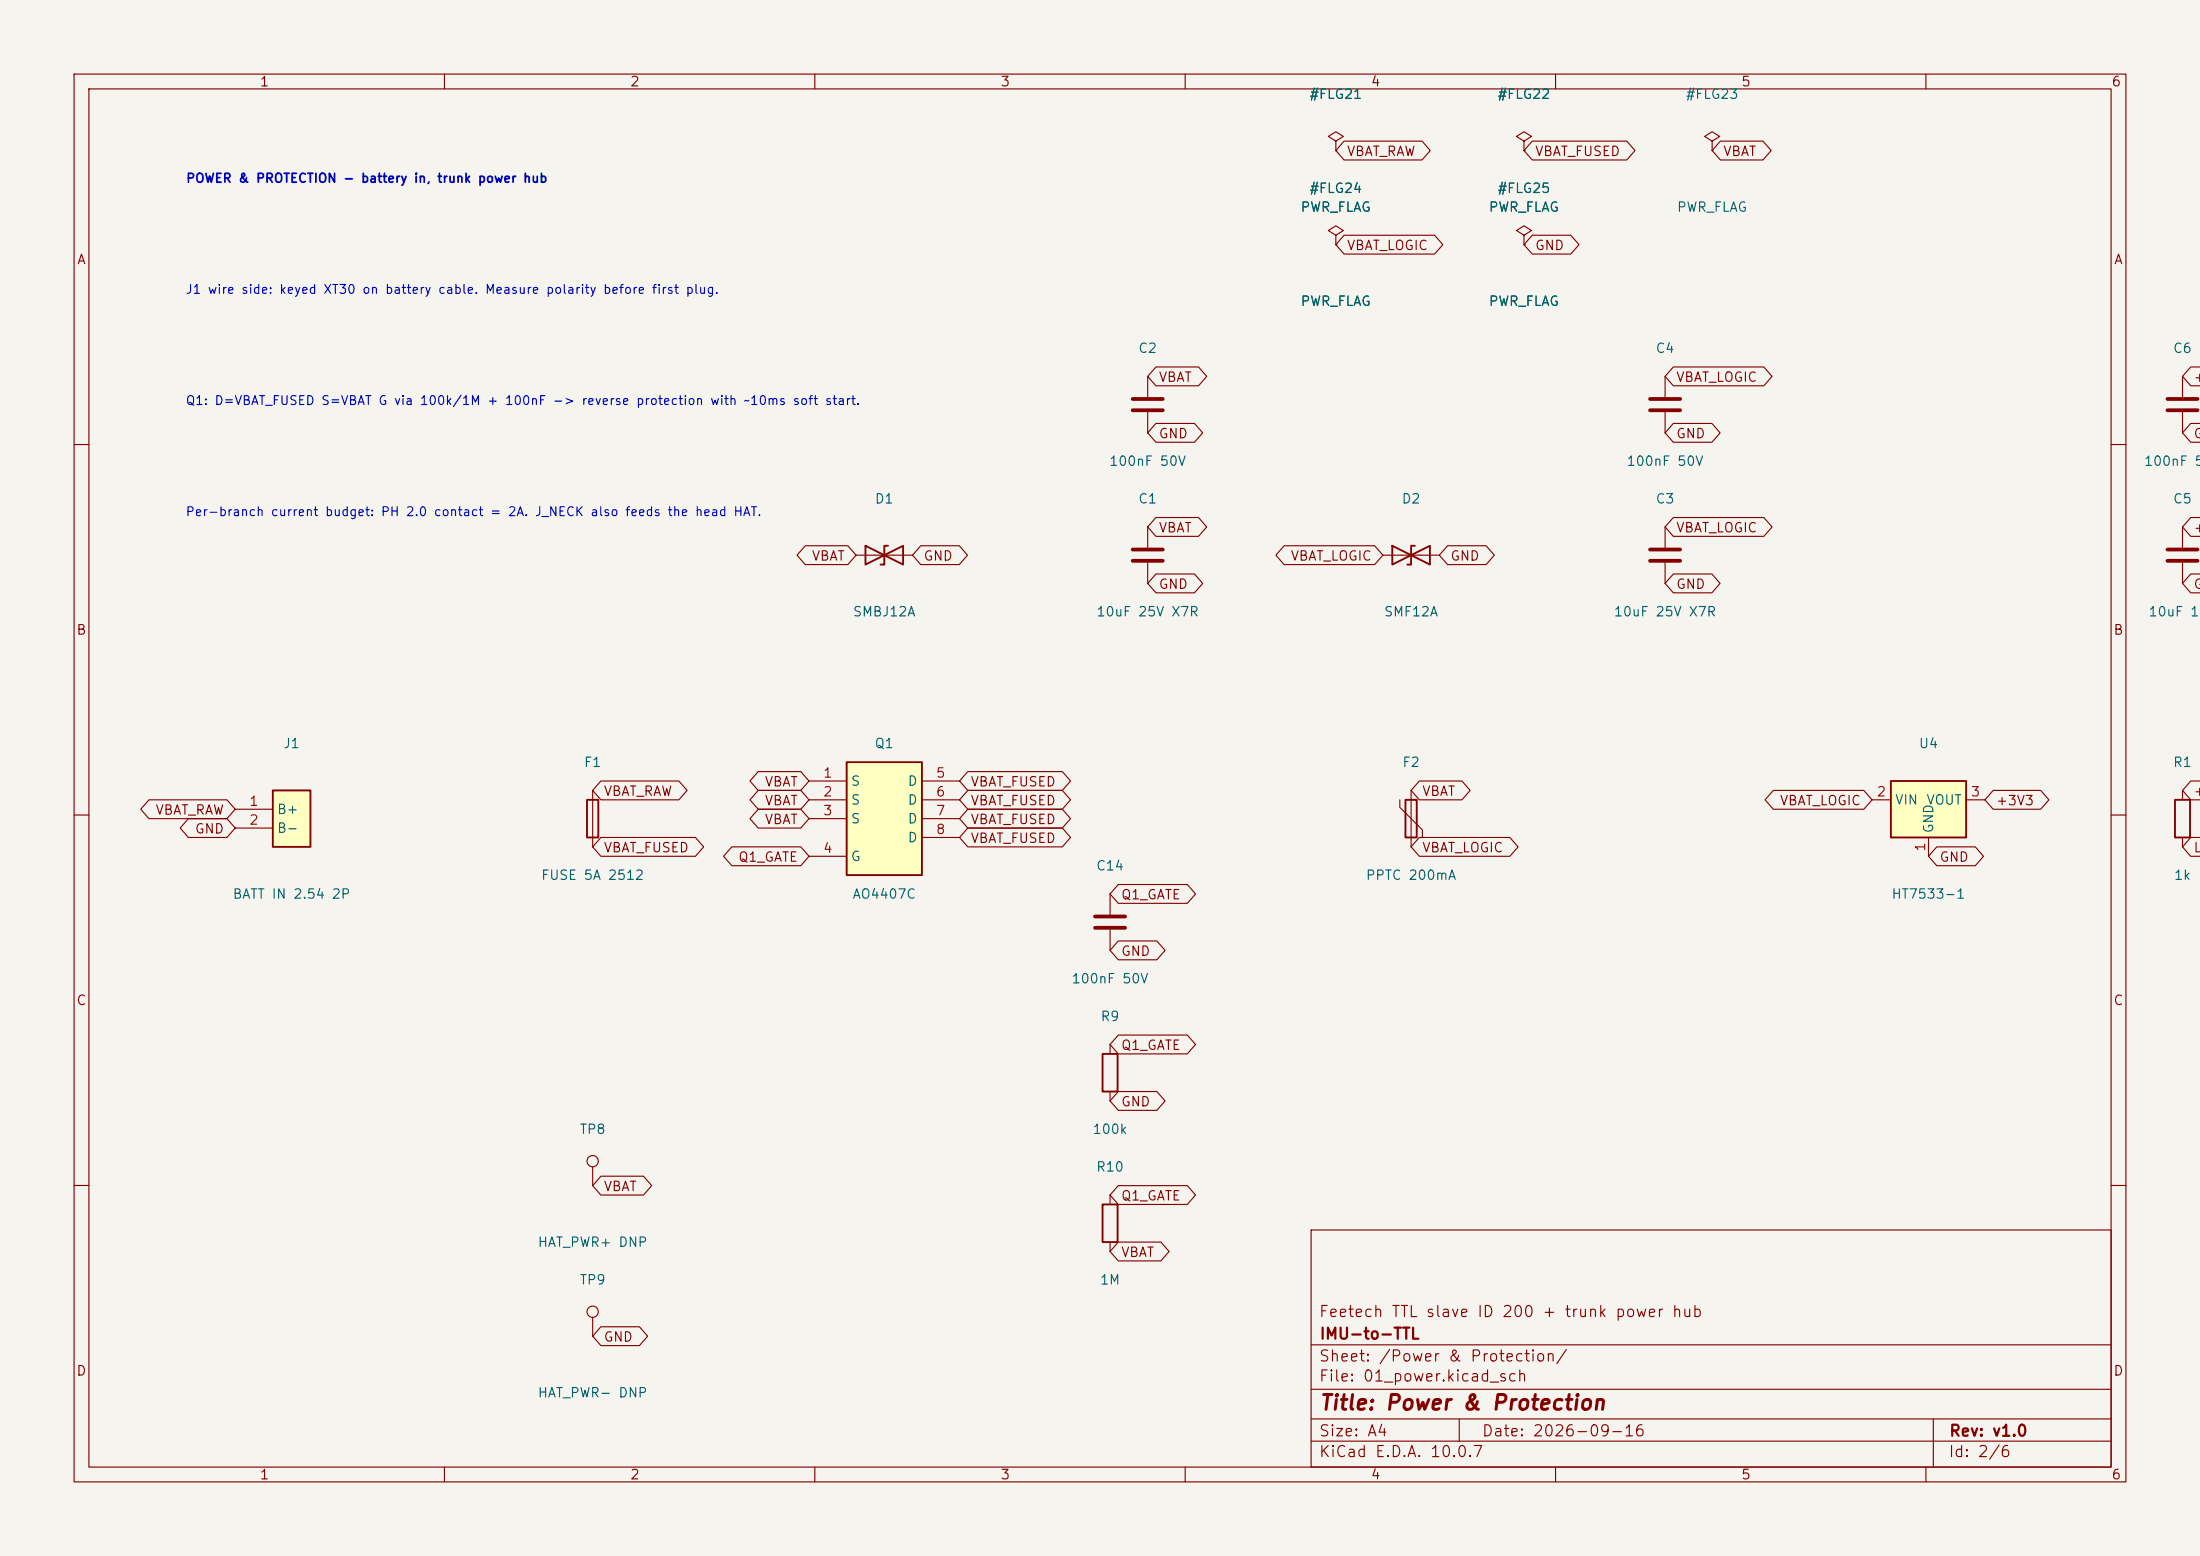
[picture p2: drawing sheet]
<svg xmlns="http://www.w3.org/2000/svg" width="297mm" height="210mm" viewBox="0 0 297 210" stroke-linecap="round" stroke-linejoin="round" font-family="sans-serif">
<path d="M0 0h297v210h-297z" fill="#f5f4ef" stroke="#f5f4ef" stroke-width=".14"/>
<g fill="none" stroke="#840000" stroke-width=".15">
<path d="M10 10h277v190h-277zM12 12h273v186h-273zM60 10v2M110 10v2M160 10v2M210 10v2M260 10v2M154.9 50.8v2.8M154.9 55.6v2.8M10 60h2M285 60h2M10 110h2"/>
<path d="M285 110h2M10 160h2M80 177.8v2.5M149.9 161.3v1.3M149.9 167.6v1.3M177 166h108v32h-108zM285 160h2M60 198v2M110 198v2M160 198v2M177 194.5h108M177 191.5h108"/>
<path d="M177 187.5h108M177 181.5h108M197 191.5v3M210 198v2M260 198v2M261 191.5v6.5"/>
<circle cx="80" cy="177" r=".76"/>
</g>
<path d="M148.8 162.6h2.1v5h-2.1z" fill="none" stroke="#840000" stroke-width=".25"/>
<path d="M152.9 53.8h4.1M152.9 55.4h4.1" fill="none" stroke="#840000" stroke-width=".51"/>
<path d="M36.8 106.7h5.1v7.6h-5.1z" fill="#ffffc2"/>
<path d="M36.8 106.7h5.1v7.6h-5.1zM79.2 108h1.6v5h-1.6z" fill="none" stroke="#840000" stroke-width=".25"/>
<g fill="none" stroke="#840000" stroke-width=".15">
<path d="M180.3 19.1l1.1-.7-1.1-.6-1 .6 1 .7v1.2M205.7 19.1l1.1-.7-1.1-.6-1 .6 1 .7v1.2M180.3 20.3h.1M180.3 31.8l1.1-.7-1.1-.6-1 .6 1 .7v1.2M180.3 33h.1M205.7 20.3h.1M31.7 109.2h5.1M31.7 111.8h5.1M80 106.7v7.6M149.9 120.7v2.7M149.9 125.5v2.8M80 157.5v2.5"/>
<circle cx="80" cy="156.7" r=".76"/>
</g>
<path d="M147.8 123.7h4.1M147.8 125.2h4.1" fill="none" stroke="#840000" stroke-width=".51"/>
<path d="M114.3 102.9h10.2v15.2h-10.2z" fill="#ffffc2"/>
<path d="M116.8 73.7v2.5l5.1-2.5v2.5zM119.9 73.7h-.5v2.5h-.5M114.3 102.9h10.2v15.2h-10.2zM148.8 142.2h2.1v5.1h-2.1z" fill="none" stroke="#840000" stroke-width=".25"/>
<g fill="none" stroke="#840000" stroke-width=".15">
<path d="M205.7 31.8l1.1-.7-1.1-.6-1 .6 1 .7v1.2M205.7 33h.1M115.6 74.9h7.6M154.9 71.1v2.8M154.9 75.9v2.8M109.2 105.4h5.1M109.2 108h5.1M109.2 110.5h5.1M109.2 115.6h5.1M124.5 105.4h5M124.5 108h5M124.5 110.5h5"/>
<path d="M124.5 113h5M149.9 141v1.2M149.9 147.3v1.3"/>
</g>
<path d="M152.9 74.2h4.1M152.9 75.7h4.1" fill="none" stroke="#840000" stroke-width=".51"/>
<path d="M255.3 105.4h10.1v7.6h-10.1z" fill="#ffffc2"/>
<path d="M188 73.7v2.5l5-2.5v2.5zM191 73.7h-.5v2.5h-.5M189.7 108h1.6v5h-1.6zM255.3 105.4h10.1v7.6h-10.1zM293.6 108h2.1v5h-2.1z" fill="none" stroke="#840000" stroke-width=".25"/>
<g fill="none" stroke="#840000" stroke-width=".15">
<path d="M181.5 19h10.5l1.1 1.3-1.1 1.3h-10.5l-1.2-1.3zM206.9 19h12.7l1.1 1.3-1.1 1.3h-12.7l-1.2-1.3zM231.1 19.1l1.1-.7-1.1-.6-1 .6 1 .7v1.2M232.3 19h5.7l1.1 1.3-1.1 1.3h-5.7l-1.2-1.3zM180.3 33h.1M180.3 20.3h.1M181.5 31.7h12.2l1.1 1.3-1.1 1.3h-12.2l-1.2-1.3zM205.7 20.3h.1M205.7 33h.1M206.9 31.7h5.2l1.1 1.3-1.1 1.3h-5.2l-1.2-1.3zM231.1 20.3h.1M156.1 49.5h5.7l1.1 1.3-1.1 1.3h-5.7l-1.2-1.3z"/>
<path d="M156.1 57.1h5.2l1.1 1.3-1.1 1.3h-5.2l-1.2-1.3zM224.8 50.8v2.8M224.8 55.6v2.8M225.9 49.5h12.2l1.1 1.3-1.1 1.3h-12.2l-1.1-1.3zM225.9 57.1h5.2l1.1 1.3-1.1 1.3h-5.2l-1.1-1.3zM294.6 50.8l1.2 1.3h1.3M294.6 58.4l1.2 1.3h1.3M294.6 50.8v2.8M294.6 55.6v2.8M297.1 49.5h-1.3l-1.2 1.3M297.1 57.1h-1.3l-1.2 1.3M108.7 73.7h5.8l1.1 1.2-1.1 1.3h-5.8l-1.1-1.3z"/>
<path d="M124.3 73.7h5.2l1.1 1.2-1.1 1.3h-5.2l-1.1-1.3zM156.1 69.8h5.7l1.1 1.3-1.1 1.3h-5.7l-1.2-1.3zM156.1 77.5h5.2l1.1 1.2-1.1 1.3h-5.2l-1.2-1.3zM173.4 73.7h12.2l1.1 1.2-1.1 1.3h-12.2l-1.2-1.3zM186.7 74.9h7.6M195.4 73.7h5.2l1.1 1.2-1.1 1.3h-5.2l-1.1-1.3zM224.8 71.1v2.8M224.8 75.9v2.8M225.9 77.5h5.2l1.1 1.2-1.1 1.3h-5.2l-1.1-1.3zM225.9 69.8h12.2l1.1 1.3-1.1 1.3h-12.2l-1.1-1.3zM294.6 71.1l1.2 1.3h1.3M294.6 78.7l1.2 1.3h1.3"/>
<path d="M294.6 71.1v2.8M294.6 75.9v2.8M297.1 69.8h-1.3l-1.2 1.3M297.1 77.5h-1.3l-1.2 1.2M20.1 107.9h10.5l1.1 1.3-1.1 1.3h-10.5l-1.1-1.3zM25.4 110.5h5.2l1.1 1.3-1.1 1.2h-5.2l-1.1-1.2zM81.1 113h12.8l1.1 1.3-1.1 1.3h-12.8l-1.1-1.3zM81.1 105.4h10.5l1.2 1.3-1.2 1.3h-10.5l-1.1-1.3zM98.8 114.3h9.3l1.1 1.3-1.1 1.2h-9.3l-1.1-1.2zM102.4 104.1h5.7l1.1 1.3-1.1 1.3h-5.7l-1.2-1.3zM102.4 106.7h5.7l1.1 1.3-1.1 1.2h-5.7l-1.2-1.2zM102.4 109.2h5.7l1.1 1.3-1.1 1.3h-5.7l-1.2-1.3z"/>
<path d="M130.7 104.1h12.7l1.1 1.3-1.1 1.3h-12.7l-1.2-1.3zM130.7 106.7h12.7l1.1 1.3-1.1 1.2h-12.7l-1.2-1.2zM130.7 109.2h12.7l1.1 1.3-1.1 1.3h-12.7l-1.2-1.3zM130.7 111.8h12.7l1.1 1.2-1.1 1.3h-12.7l-1.2-1.3zM151 119.4h9.3l1.1 1.3-1.1 1.2h-9.3l-1.1-1.2zM189 108v1l3 3v1M190.5 106.7v7.6M191.6 105.4h5.8l1.1 1.3-1.1 1.3h-5.8l-1.1-1.3zM191.6 113h12.2l1.1 1.3-1.1 1.3h-12.2l-1.1-1.3zM239.4 106.7h12.2l1.1 1.3-1.1 1.2h-12.2l-1.1-1.2zM252.7 108h2.6M260.3 113v2.6"/>
<path d="M261.5 114.3h5.2l1.1 1.3-1.1 1.2h-5.2l-1.2-1.2zM265.4 108h2.6M269.1 106.7h6.4l1.1 1.3-1.1 1.2h-6.4l-1.1-1.2zM294.6 106.7l1.2 1.3h1.3M294.6 114.3l1.2 1.3h1.3M294.6 106.7v1.3M294.6 113v1.3M297.1 105.4h-1.3l-1.2 1.3M297.1 113h-1.3l-1.2 1.3M151 139.7h9.3l1.1 1.3-1.1 1.2h-9.3l-1.1-1.2zM151 127h5.2l1.1 1.3-1.1 1.2h-5.2l-1.1-1.2zM81.1 158.7h5.8l1.1 1.3-1.1 1.3h-5.8l-1.1-1.3z"/>
<path d="M151 147.3h5.2l1.1 1.3-1.1 1.3h-5.2l-1.1-1.3zM81.1 179.1h5.2l1.1 1.2-1.1 1.3h-5.2l-1.1-1.3zM151 160h9.3l1.1 1.3-1.1 1.3h-9.3l-1.1-1.3zM151 167.6h5.7l1.1 1.3-1.1 1.3h-5.7l-1.1-1.3z"/>
</g>
<path d="M222.8 53.8h4M222.8 55.4h4M292.6 53.8h4.1M292.6 55.4h4.1M222.8 74.2h4M222.8 75.7h4M292.6 74.2h4.1M292.6 75.7h4.1" fill="none" stroke="#840000" stroke-width=".51"/>
<text font-size="2" fill="#840000" x="178" y="190.8">Title: Power &amp; Protection</text>
<g font-size="1.5" fill="#840000">
<text x="178" y="178.1">Feetech TTL slave ID 200 + trunk power hub</text>
<text x="178" y="184.1">Sheet: /Power &amp; Protection/</text>
<text x="178" y="181.1">IMU-to-TTL</text>
<text x="178" y="186.8">File: 01_power.kicad_sch</text>
<text x="178" y="197">KiCad E.D.A. 10.0.7</text>
<text x="178" y="194.2">Size: A4</text>
<text x="200" y="194.2">Date: 2026-09-16</text>
<text x="263" y="197">Id: 2/6</text>
<text x="263" y="194.2">Rev: v1.0</text>
</g>
<g font-size="1.3" fill="#840000">
<text x="35" y="12">1</text>
<text x="85" y="12">2</text>
<text x="135" y="12">3</text>
<text x="185" y="12">4</text>
<text x="235" y="12">5</text>
<text x="285" y="12">6</text>
<text x="181.7" y="21.4">VBAT_RAW</text>
<text x="207.1" y="21.4">VBAT_FUSED</text>
<text x="232.5" y="21.4">VBAT</text>
<text x="10.3" y="36">A</text>
<text x="181.7" y="34.1">VBAT_LOGIC</text>
<text x="207.1" y="34.1">GND</text>
<text x="285.3" y="36">A</text>
<text x="156.3" y="51.9">VBAT</text>
<text x="226.2" y="51.9">VBAT_LOGIC</text>
<text x="296" y="51.9">+3</text>
<text x="156.3" y="59.5">GND</text>
<text x="226.2" y="59.5">GND</text>
<text x="296" y="59.5">GN</text>
<text x="109.5" y="76">VBAT</text>
<text x="124.6" y="76">GND</text>
<text x="156.3" y="72.2">VBAT</text>
<text x="174.1" y="76">VBAT_LOGIC</text>
<text x="195.7" y="76">GND</text>
<text x="226.2" y="72.2">VBAT_LOGIC</text>
<text x="296" y="72.2">+3</text>
<text x="156.3" y="79.8">GND</text>
<text x="226.2" y="79.8">GND</text>
<text x="296" y="79.8">GN</text>
<text x="10.2" y="86">B</text>
<text x="285.2" y="86">B</text>
<text x="81.4" y="107.7">VBAT_RAW</text>
<text x="103.1" y="106.5">VBAT</text>
<text x="130.9" y="106.5">VBAT_FUSED</text>
<text x="191.9" y="107.7">VBAT</text>
<text x="296" y="107.7">+3</text>
<text x="20.9" y="110.3">VBAT_RAW</text>
<text x="26.2" y="112.8">GND</text>
<text x="103.1" y="109">VBAT</text>
<text x="103.1" y="111.5">VBAT</text>
<text x="130.9" y="109">VBAT_FUSED</text>
<text x="130.9" y="111.5">VBAT_FUSED</text>
<text x="240.2" y="109">VBAT_LOGIC</text>
<text x="269.4" y="109">+3V3</text>
<text x="81.4" y="115.4">VBAT_FUSED</text>
<text x="99.6" y="116.6">Q1_GATE</text>
<text x="130.9" y="114.1">VBAT_FUSED</text>
<text x="191.9" y="115.4">VBAT_LOGIC</text>
<text x="261.8" y="116.6">GND</text>
<text x="296" y="115.4">LE</text>
<text x="151.3" y="121.7">Q1_GATE</text>
<text x="151.3" y="129.3">GND</text>
<text x="10.2" y="136">C</text>
<text x="285.2" y="136">C</text>
<text x="151.3" y="142">Q1_GATE</text>
<text x="151.3" y="149.6">GND</text>
<text x="81.4" y="161.1">VBAT</text>
<text x="151.3" y="162.3">Q1_GATE</text>
<text x="151.3" y="170">VBAT</text>
<text x="10.2" y="186">D</text>
<text x="81.4" y="181.4">GND</text>
<text x="285.2" y="186">D</text>
<text x="35" y="200">1</text>
<text x="85" y="200">2</text>
<text x="135" y="200">3</text>
<text x="185" y="200">4</text>
<text x="235" y="200">5</text>
<text x="285" y="200">6</text>
</g>
<g font-size="1.3" fill="#006464">
<text x="176.7" y="13.7">#FLG21</text>
<text x="202.1" y="13.7">#FLG22</text>
<text x="227.5" y="13.7">#FLG23</text>
<text x="175.5" y="28.9">PWR_FLAG</text>
<text x="176.7" y="26.4">#FLG24</text>
<text x="200.9" y="28.9">PWR_FLAG</text>
<text x="202.1" y="26.4">#FLG25</text>
<text x="226.3" y="28.9">PWR_FLAG</text>
<text x="175.5" y="41.6">PWR_FLAG</text>
<text x="200.9" y="41.6">PWR_FLAG</text>
<text x="153.6" y="48">C2</text>
<text x="223.4" y="48">C4</text>
<text x="293.3" y="48">C6</text>
<text x="149.6" y="63.2">100nF 50V</text>
<text x="219.5" y="63.2">100nF 50V</text>
<text x="289.3" y="63.2">100nF 50</text>
<text x="118" y="68.3">D1</text>
<text x="153.6" y="68.3">C1</text>
<text x="189.1" y="68.3">D2</text>
<text x="223.4" y="68.3">C3</text>
<text x="293.3" y="68.3">C5</text>
<text x="115" y="83.5">SMBJ12A</text>
<text x="147.9" y="83.5">10uF 25V X7R</text>
<text x="186.7" y="83.5">SMF12A</text>
<text x="217.8" y="83.5">10uF 25V X7R</text>
<text x="289.9" y="83.5">10uF 10V</text>
<text x="38.2" y="101.3">J1</text>
<text x="118" y="101.3">Q1</text>
<text x="259" y="101.3">U4</text>
<text x="78.7" y="103.8">F1</text>
<text x="114.8" y="106.4">S</text>
<text x="122.5" y="106.4">D</text>
<text x="189.2" y="103.8">F2</text>
<text x="293.3" y="103.8">R1</text>
<text x="37.3" y="110.2">B+</text>
<text x="37.3" y="112.7">B-</text>
<text x="114.8" y="108.9">S</text>
<text x="114.8" y="111.5">S</text>
<text x="122.5" y="108.9">D</text>
<text x="122.5" y="111.5">D</text>
<text x="122.5" y="114">D</text>
<text x="255.8" y="108.9">VIN</text>
<text x="260" y="108.9">VOUT</text>
<text x="261.3" y="112.5" transform="rotate(-90 261.3 112.5)">GND</text>
<text x="73" y="119.1">FUSE 5A 2512</text>
<text x="114.8" y="116.5">G</text>
<text x="147.9" y="117.8">C14</text>
<text x="184.3" y="119.1">PPTC 200mA</text>
<text x="293.4" y="119.1">1k</text>
<text x="31.3" y="121.6">BATT IN 2.54 2P</text>
<text x="115" y="121.6">AO4407C</text>
<text x="255.3" y="121.6">HT7533-1</text>
<text x="144.6" y="133">100nF 50V</text>
<text x="148.5" y="138.1">R9</text>
<text x="78.2" y="153.4">TP8</text>
<text x="147.4" y="153.4">100k</text>
<text x="147.9" y="158.4">R10</text>
<text x="72.5" y="168.6">HAT_PWR+ DNP</text>
<text x="78.2" y="173.7">TP9</text>
<text x="148.4" y="173.7">1M</text>
<text x="72.5" y="188.9">HAT_PWR- DNP</text>
</g>
<g font-size="1.3" fill="#a90000">
<text x="111" y="105.3">1</text>
<text x="111" y="107.8">2</text>
<text x="126.3" y="105.3">5</text>
<text x="126.3" y="107.8">6</text>
<text x="253.3" y="107.8">2</text>
<text x="266" y="107.8">3</text>
<text x="33.6" y="109.1">1</text>
<text x="33.6" y="111.6">2</text>
<text x="111" y="110.4">3</text>
<text x="126.3" y="110.4">7</text>
<text x="126.3" y="112.9">8</text>
<text x="111" y="115.4">4</text>
<text x="260.2" y="115" transform="rotate(-90 260.2 115)">1</text>
</g>
<g font-size="1.2" fill="#0000c2">
<text x="25" y="25">POWER &amp; PROTECTION - battery in, trunk power hub</text>
<text x="25" y="40">J1 wire side: keyed XT30 on battery cable. Measure polarity before first plug.</text>
<text x="25" y="55">Q1: D=VBAT_FUSED S=VBAT G via 100k/1M + 100nF -&gt; reverse protection with ~10ms soft start.</text>
<text x="25" y="70">Per-branch current budget: PH 2.0 contact = 2A. J_NECK also feeds the head HAT.</text>
</g>
</svg>
